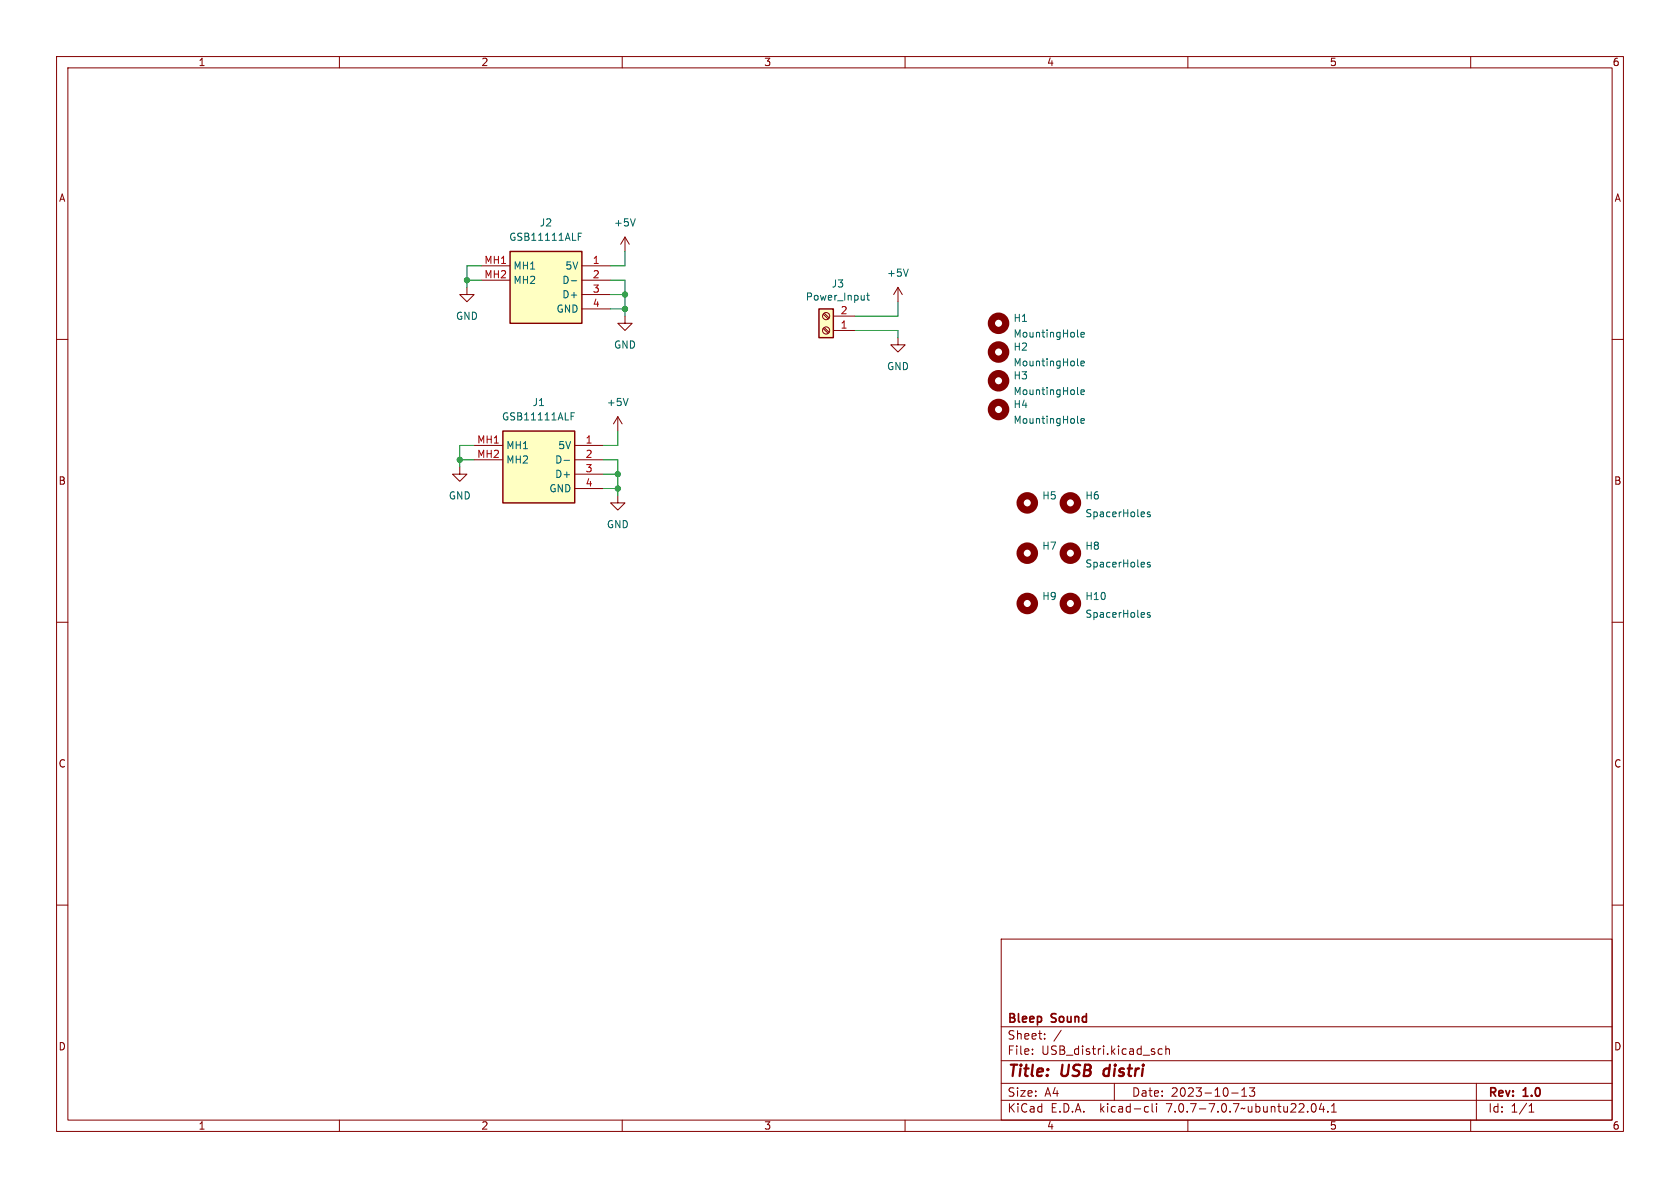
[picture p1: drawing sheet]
<svg xmlns="http://www.w3.org/2000/svg" width="297mm" height="210mm" viewBox="0 0 297 210" stroke-linecap="round" stroke-linejoin="round" font-family="sans-serif">
<g fill="none" stroke="#840000" stroke-width=".18">
<path d="M10 10h277v190h-277zM12 12h273v186h-273zM60 10v2M110 10v2M160 10v2M210 10v2M260 10v2M10 60h2M82.5 50.8v1.3h1.3l-1.3 1.2-1.2-1.2h1.2M85.1 47h5.1M85.1 49.5h5.1M102.9 47h5"/>
<path d="M102.9 49.5h5M102.9 52.1h5M102.9 54.6h5M110.5 55.9v1.3h1.3l-1.3 1.2-1.3-1.2h1.3M110.5 41.9l-.8 1.3M110.5 41.9v2.6M110.5 41.9l.8 1.3M145.5 55.5l.9 .9M145.5 58.1l.9 .8M145.7 55.4l.9 .8M145.7 57.9l.9 .9M147.3 58.4h3.8"/>
<path d="M147.3 55.9h3.8M158.7 59.7v1.3h1.3l-1.3 1.2-1.2-1.2h1.2M158.7 50.8l-.7 1.3M158.7 50.8v2.5M158.7 50.8l.8 1.3M285 60h2M83.8 78.7h5.1M101.6 78.7h5.1M109.2 73.7l-.7 1.2M109.2 73.7v2.5M109.2 73.7l.8 1.2M81.3 82.6v1.2h1.2l-1.2 1.3-1.3-1.3h1.3"/>
<path d="M83.8 81.3h5.1M101.6 81.3h5.1M101.6 83.8h5.1M101.6 86.4h5.1M109.2 87.6v1.3h1.3l-1.3 1.3-1.3-1.3h1.3M10 110h2M285 110h2M10 160h2M285 160h2M177 166h108v32h-108zM60 198v2M110 198v2"/>
<path d="M160 198v2M177 194.5h108M177 191.5h108M177 187.5h108M177 181.5h108M182.5 186.3v.1M182.5 185.5v.1M184.7 183.6v.1M184.7 182.8v.1M187.6 182.1l-1.3 2M197 191.5v3M202.6 195.6l.4 .1"/>
<path d="M203 196.5l-.4 .1M203.7 195.1v1.3l.2 .2M204.5 195.1v.1M204.5 195.6v1M205.5 185.5l-.5-.1-.3 .3v.4l.2 .2h.6M206.1 185.5l.2-.1 .4 .1v.9M206.1 184.9v1.5M210 198v2M217.7 193.2h1.2M219.5 193.8h.9M219.5 192.7l.5-.4v1.5M220.9 192.3h.9l-.5 .6 .4 .1v.7l-.2 .1h-.4l-.2-.1"/>
<path d="M232 195.2l.2-.1a.81 .81 0 0 1 .6 .6 .81 .81 0 0 1-.3 .8l-.2 .1a.81 .81 0 0 1-.6-.6 .81 .81 0 0 1 .3-.8zM233.6 195l-.4 1.1h1M234 195.6v1M234.7 196.5v.1M235.4 196.6h.8M235.4 195.5l.4-.4v1.5M260 198v2M261 191.5v6.5M270.3 196.6h.9M270.3 195.5l.4-.4v1.5"/>
<circle cx="146" cy="55.9" r=".63"/>
<circle cx="146" cy="58.4" r=".63"/>
</g>
<path d="M195.3 189.1l-.2 .7 .3 .4" fill="none" stroke="#840000" stroke-width=".4"/>
<g fill="none" stroke="#840000" stroke-width="1.3">
<circle cx="176.5" cy="57.1" r="1.27"/>
<circle cx="176.5" cy="72.4" r="1.27"/>
<circle cx="176.5" cy="62.2" r="1.27"/>
<circle cx="176.5" cy="67.3" r="1.27"/>
<circle cx="181.6" cy="88.9" r="1.27"/>
<circle cx="181.6" cy="97.8" r="1.27"/>
<circle cx="189.2" cy="97.8" r="1.27"/>
<circle cx="189.2" cy="88.9" r="1.27"/>
<circle cx="181.6" cy="106.7" r="1.27"/>
<circle cx="189.2" cy="106.7" r="1.27"/>
</g>
<g fill="none" stroke="#006464" stroke-width=".18">
<path d="M112.3 38.7l-.4 1.2M101 49.6h1M102.2 41.8h.5M102.2 41.2h.6M153.2 52.2h.5M153.4 51.8v1.1l.3 .2M160.6 47.6l-.5 1.2M190.5 59.4l.2 .2M191.1 59.2l.6-.1-.1-.3-.3-.1-.2 .2 .1 .6h.4M101 73.6h.4M101 73h.6M111 70.4l-.4 1.3"/>
<path d="M190.5 74.7l.2 .1M190.5 69.6l.2 .2M190.5 64.5l.2 .2M191.1 74.4l.6-.1-.1-.3h-.3l-.2 .2 .1 .6h.4M191.1 64.3l.6-.2-.1-.2-.3-.1-.2 .2 .1 .6h.4M191.1 69.3l.6-.1-.1-.2-.3-.1-.2 .2 .1 .6h.4M99.7 81.4h1M203.3 90.6l-.3-.1-.2 .2 .1 .2 .4 .1v.3h-.5M203.3 99.4h-.3l-.2 .2 .1 .2 .4 .1v.3h-.5M203.3 108.3h-.3l-.2 .2 .1 .1 .4 .2v.3h-.5"/>
</g>
<g fill="#ffffc2" stroke="#ffffc2" stroke-width=".18">
<path d="M90.2 44.5h12.7v12.7h-12.7z"/>
<path d="M144.8 54.6h2.5v5.1h-2.5z"/>
<path d="M88.9 76.2h12.7v12.7h-12.7z"/>
</g>
<path d="M90.2 44.5h12.7v12.7h-12.7zM144.8 54.6h2.5v5.1h-2.5zM88.9 76.2h12.7v12.7h-12.7z" fill="none" stroke="#840000" stroke-width=".25"/>
<g fill="none" stroke="#009600" stroke-width=".18">
<path d="M82.5 49.5h2.6M85.1 47h-2.6v3.8M107.9 49.5h2.6v6.4M107.9 54.6h2.6M107.9 52.1h2.6M110.5 44.5v2.5h-2.6M151.1 58.4h7.6v1.3M158.7 53.3v2.6h-7.6M83.8 78.7h-2.5v3.9M109.2 76.2v2.5h-2.5M81.3 81.3h2.5M106.7 81.3h2.5v6.3"/>
<path d="M106.7 86.4h2.5M106.7 83.8h2.5"/>
</g>
<g fill="#009600" stroke="#009600" stroke-width=".18">
<circle cx="110.5" cy="54.6" r=".46"/>
<circle cx="110.5" cy="52.1" r=".46"/>
<circle cx="82.5" cy="49.5" r=".46"/>
<circle cx="81.3" cy="81.3" r=".46"/>
<circle cx="109.2" cy="83.8" r=".46"/>
<circle cx="109.2" cy="86.4" r=".46"/>
</g>
<g font-size="2.8" fill="#840000">
<text x="178" y="190.9">Title:</text>
<text x="187.7" y="190.9">USB</text>
<text x="196" y="190.9">distri</text>
</g>
<g font-size="2.1" fill="#840000">
<text x="178" y="184">Sheet:</text>
<text x="178" y="181.2">Bleep</text>
<text x="186" y="181.2">Sound</text>
<text x="178" y="186.7">File:</text>
<text x="184.1" y="186.7">USB_distri.kicad_sch</text>
<text x="178" y="196.9">KiCad</text>
<text x="178" y="194.1">Size:</text>
<text x="184.7" y="194.1">A4</text>
<text x="185.7" y="196.9">E.D.A.</text>
<text x="194.6" y="196.9">kicad-cli</text>
<text x="200" y="194.1">Date:</text>
<text x="206.5" y="196.9">7.0.7-7.0.7~ubuntu22.04.1</text>
<text x="207" y="194.1">2023-10-13</text>
<text x="263" y="194.3">Rev:</text>
<text x="263" y="196.9">Id:</text>
<text x="267.1" y="196.9">1/1</text>
<text x="269.4" y="194.3">1.0</text>
</g>
<g font-size="1.8" fill="#840000">
<text x="35" y="11.9">1</text>
<text x="85" y="11.9">2</text>
<text x="135" y="11.9">3</text>
<text x="185" y="11.9">4</text>
<text x="235" y="11.9">5</text>
<text x="285" y="11.9">6</text>
<text x="10.3" y="35.9">A</text>
<text x="285.3" y="35.9">A</text>
<text x="10.3" y="85.9">B</text>
<text x="285.3" y="85.9">B</text>
<text x="10.3" y="135.9">C</text>
<text x="285.3" y="135.9">C</text>
<text x="10.3" y="185.9">D</text>
<text x="285.3" y="185.9">D</text>
<text x="35" y="199.9">1</text>
<text x="85" y="199.9">2</text>
<text x="135" y="199.9">3</text>
<text x="185" y="199.9">4</text>
<text x="235" y="199.9">5</text>
<text x="285" y="199.9">6</text>
</g>
<g font-size="1.8" fill="#006464">
<text x="95.3" y="40.2">J2</text>
<text x="108.5" y="40.2">+5V</text>
<text x="89.9" y="42.8">GSB11111ALF</text>
<text x="90.7" y="47.9">MH1</text>
<text x="99.9" y="47.9">5V</text>
<text x="90.7" y="50.4">MH2</text>
<text x="99.3" y="50.4">D-</text>
<text x="99.3" y="52.9">D+</text>
<text x="142.3" y="53.3">Power_Input</text>
<text x="146.9" y="51">J3</text>
<text x="156.7" y="49.1">+5V</text>
<text x="80.5" y="56.7">GND</text>
<text x="98.3" y="55.5">GND</text>
<text x="179.1" y="57.1">H1</text>
<text x="179.1" y="59.9">MountingHole</text>
<text x="108.5" y="61.8">GND</text>
<text x="156.7" y="65.6">GND</text>
<text x="179.1" y="62.2">H2</text>
<text x="179.1" y="65">MountingHole</text>
<text x="94.1" y="72">J1</text>
<text x="107.2" y="72">+5V</text>
<text x="179.1" y="67.3">H3</text>
<text x="179.1" y="70">MountingHole</text>
<text x="88.6" y="74.5">GSB11111ALF</text>
<text x="179.1" y="72.3">H4</text>
<text x="179.1" y="75.1">MountingHole</text>
<text x="89.4" y="79.6">MH1</text>
<text x="89.4" y="82.1">MH2</text>
<text x="98" y="82.1">D-</text>
<text x="98.6" y="79.6">5V</text>
<text x="79.2" y="88.5">GND</text>
<text x="97" y="87.2">GND</text>
<text x="98" y="84.7">D+</text>
<text x="184.2" y="88.5">H5</text>
<text x="191.8" y="88.5">H6</text>
<text x="107.2" y="93.6">GND</text>
<text x="191.8" y="91.6">SpacerHoles</text>
<text x="184.2" y="97.4">H7</text>
<text x="191.8" y="100.5">SpacerHoles</text>
<text x="191.8" y="97.4">H8</text>
<text x="184.2" y="106.3">H9</text>
<text x="191.8" y="106.3">H10</text>
<text x="191.8" y="109.4">SpacerHoles</text>
</g>
<g font-size="1.8" fill="#a90000">
<text x="85.5" y="46.7">MH1</text>
<text x="104.7" y="46.7">1</text>
<text x="85.5" y="49.3">MH2</text>
<text x="104.7" y="49.3">2</text>
<text x="104.7" y="51.8">3</text>
<text x="104.7" y="54.4">4</text>
<text x="148.5" y="58.2">1</text>
<text x="148.5" y="55.6">2</text>
<text x="84.3" y="78.5">MH1</text>
<text x="84.3" y="81">MH2</text>
<text x="103.4" y="78.5">1</text>
<text x="103.4" y="81">2</text>
<text x="103.4" y="83.6">3</text>
<text x="103.4" y="86.1">4</text>
</g>
</svg>
